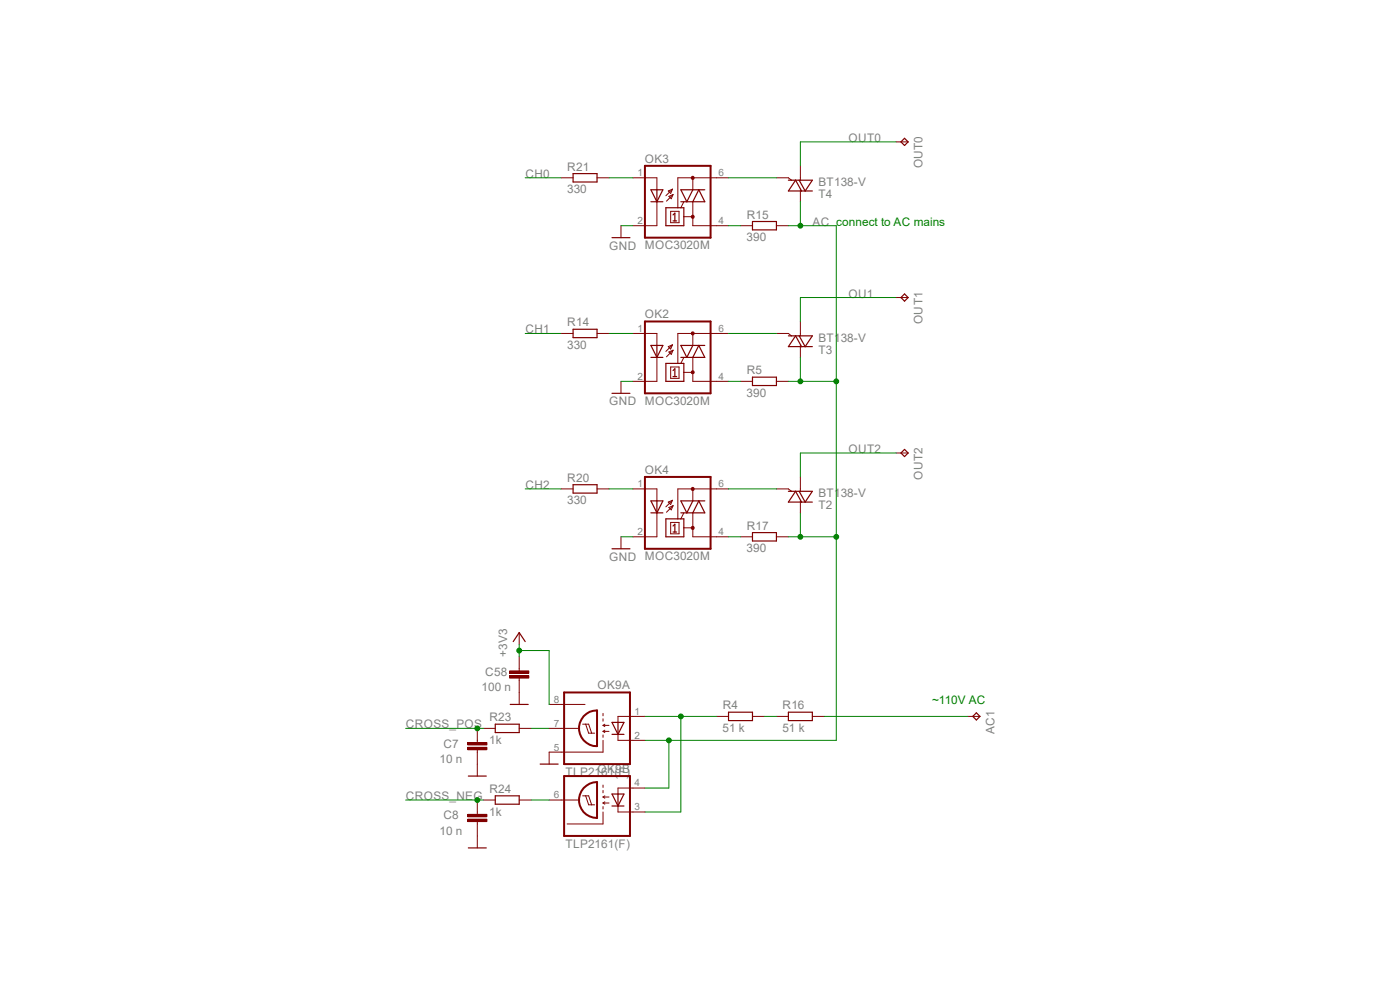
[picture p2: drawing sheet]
<svg xmlns="http://www.w3.org/2000/svg" width="297mm" height="210mm" viewBox="0 0 297 210" stroke-linecap="round" stroke-linejoin="round" font-family="sans-serif">
<path d="M138.1 106.3h2.5l-1.2 2.5zM138.1 108.8h2.5M139.4 106.3v2.5M141.3 110.1h3.8v3.8h-3.8zM142.8 112.9h.8M142.8 111.6l.4-.4v1.7M144.4 108.8h5.1l-1.2-2.5-1.3 2.5M147 106.3l-1.3 2.5-1.3-2.5h5.1M154.6 151.1h5v1.8h-5zM167.3 151.1h5v1.8h-5z" fill="none" stroke="#800000" stroke-width=".25"/>
<g fill="none" stroke="#800000" stroke-width=".21">
<path d="M136.8 103.7h2.6v2.6M139.4 108.8v5.1h-2.6M141.8 106.5l.9-.4-.4 .9zM141.9 107.7l.9-.4-.4 .9zM142.3 110.8h1.8v2.4h-1.8zM142.7 106.1l-1.4 1.4M142.8 107.3l-1.4 1.4M145.1 108.8l-.7 1.3M145.1 112h1.9M147 103.7v2.6M147 108.8v5.1h5M152 103.7h-8.2v6.4"/>
<path d="M152 152h2.6M159.6 152h2.6M164.7 152h2.6M172.3 152h2.6"/>
</g>
<path d="M136.8 101.2h13.9v15.2h-13.9z" fill="none" stroke="#800000" stroke-width=".42"/>
<path d="M146.7 103.5l.3-.1 .2 .1v.5h-.5z" fill-rule="evenodd" fill="#800000"/>
<path d="M146.7 103.5l.3-.1 .2 .1v.5h-.5z" fill="none" stroke="#800000" stroke-width=".21"/>
<path d="M146.7 111.8l.3-.2 .2 .2v.4h-.5z" fill-rule="evenodd" fill="#800000"/>
<g fill="none" stroke="#800000" stroke-width=".21">
<path d="M136.8 70.7h2.6v2.6M139.4 75.8v5.1h-2.6M141.8 73.5l.9-.3-.4 .8zM141.9 74.7l.9-.4-.4 .9zM142.3 77.9h1.8v2.4h-1.8zM142.7 73.2l-1.4 1.3M142.8 74.3l-1.4 1.4M145.1 75.8l-.7 1.3M145.1 79h1.9M147 70.7v2.6M147 75.8v5.1h5M152 70.7h-8.2v6.4"/>
<path d="M119 103.7h2.6M126.7 103.7h2.5M131.7 113.9v2.5M134.3 103.7h2.5M134.3 113.9h2.5M146.7 111.8l.3-.2 .2 .2v.4h-.5zM152 103.7h2.6M152 113.9h2.6M157.1 113.9h2.5M164.7 103.7h2.6l.6 .5M164.7 113.9h2.6M169.8 101.2v3"/>
<path d="M169.8 106.3v2.5"/>
</g>
<g fill="none" stroke="#800000" stroke-width=".25">
<path d="M138.1 73.3h2.5l-1.2 2.5zM138.1 75.8h2.5M139.4 73.3v2.5M141.3 77.1h3.8v3.8h-3.8zM142.8 79.9h.8M142.8 78.6l.4-.4v1.7M144.4 75.8h5.1l-1.2-2.5-1.3 2.5M147 73.3l-1.3 2.5-1.3-2.5h5.1M121.6 102.8h5.1v1.8h-5.1zM129.8 116.4h3.8M159.6 113h5.1v1.8h-5.1zM167.3 104.2h5l-1.5 2.3-1.3-2.3"/>
<path d="M170.1 106.5l-1.3-2.3-1.5 2.3h5"/>
</g>
<path d="M136.8 68.2h13.9v15.2h-13.9z" fill="none" stroke="#800000" stroke-width=".42"/>
<path d="M146.7 70.5h.5v.5l-.2 .1-.3-.1z" fill-rule="evenodd" fill="#800000"/>
<path d="M146.7 70.5h.5v.5l-.2 .1-.3-.1z" fill="none" stroke="#800000" stroke-width=".21"/>
<path d="M146.7 78.7h.5v.5h-.5z" fill-rule="evenodd" fill="#800000"/>
<g fill="none" stroke="#800000" stroke-width=".21">
<path d="M136.8 37.7h2.6v2.6M147 37.7v2.6M152 37.7h-8.2v6.4M139.4 42.8v5.1h-2.6M141.8 40.5l.9-.4-.4 .9zM141.9 41.7l.9-.4-.4 .9zM142.3 44.8h1.8v2.4h-1.8zM142.7 40.1l-1.4 1.4M142.8 41.3l-1.4 1.4M145.1 42.8l-.7 1.3M145.1 46h1.9M147 42.8v5.1h5"/>
<path d="M119 70.7h2.6M126.7 70.7h2.5M134.3 70.7h2.5M146.7 78.7h.5v.5h-.5zM152 70.7h2.6M164.7 70.7h2.6l.6 .5M169.8 68.2v3M169.8 73.3v2.5M131.7 80.9v2.5M134.3 80.9h2.5M152 80.9h2.6M157.1 80.9h2.5"/>
<path d="M164.7 80.9h2.6"/>
</g>
<g fill="none" stroke="#800000" stroke-width=".25">
<path d="M138.1 40.3h2.5l-1.2 2.5zM138.1 42.8h2.5M139.4 40.3v2.5M141.3 44.1h3.8v3.8h-3.8zM142.8 46.9h.8M142.8 45.6l.4-.4v1.7M144.4 42.8h5.1l-1.2-2.5-1.3 2.5M147 40.3l-1.3 2.5-1.3-2.5h5.1M121.6 69.8h5.1v1.8h-5.1zM167.3 71.2h5l-1.5 2.3-1.3-2.3M170.1 73.5l-1.3-2.3-1.5 2.3h5M129.8 83.4h3.8"/>
<path d="M159.6 80h5.1v1.8h-5.1z"/>
</g>
<path d="M136.8 35.2h13.9v15.2h-13.9z" fill="none" stroke="#800000" stroke-width=".42"/>
<path d="M146.7 37.5l.3-.1 .2 .1v.5h-.5z" fill-rule="evenodd" fill="#800000"/>
<path d="M146.7 37.5l.3-.1 .2 .1v.5h-.5z" fill="none" stroke="#800000" stroke-width=".21"/>
<path d="M146.7 45.8l.3-.2 .2 .2v.4h-.5z" fill-rule="evenodd" fill="#800000"/>
<g fill="none" stroke="#800000" stroke-width=".21">
<path d="M119 37.7h2.6M126.7 37.7h2.5M134.3 37.7h2.5M152 37.7h2.6M164.7 37.7h2.6l.6 .5M169.8 35.2v3M190.1 30.1h2.6M131.7 47.9v2.5M134.3 47.9h2.5M146.7 45.8l.3-.2 .2 .2v.4h-.5zM152 47.9h2.6M157.1 47.9h2.5"/>
<path d="M164.7 47.9h2.6M169.8 40.3v2.5M190.1 63.1h2.6M190.1 96.1h2.6M110.2 134.2v2.5M110.2 141.8v.5M110.2 143.8v.6M110.2 146.9v2.5M116.5 154.5h6.2M116.5 149.4h7.6M123.6 153.6h1.3l.6 1.9M124.2 153.6l.7 1.9h1.3"/>
<path d="M127.9 153.9h1.3M127.9 153.9l.4 .2M127.9 155.2h1.3M127.9 155.2l.4 .2M127.9 157.1v2.5h-11.4M127.9 151.3v.5M127.9 152.5v.5M127.9 155.9v.5M128.3 153.6l-.4 .3M128.3 154.9l-.4 .3M131.1 155.8v1.3h5.7M136.8 152h-5.7v1.2"/>
<path d="M205.4 152h2.5M116.5 169.7h6.2M123.6 168.8h1.3l.6 1.9M124.2 168.8l.7 1.9h1.3M127.9 166.5v.5M127.9 167.7v.5M127.9 171.1v.5M127.9 172.3v2.5h-7.6M127.9 169.1h1.3M127.9 169.1l.4 .2M127.9 170.3h1.3M127.9 170.3l.4 .3"/>
<path d="M128.3 168.8l-.4 .3M128.3 170.1l-.4 .2M131.1 171v1.3h5.7M136.8 167.2h-5.7v1.2"/>
</g>
<g fill="none" stroke="#800000" stroke-width=".25">
<path d="M121.6 36.8h5.1v1.8h-5.1zM167.3 38.2h5l-1.5 2.3-1.3-2.3M191.9 29.3l.8 .8-.8 .8-.8-.8zM129.8 50.4h3.8M159.6 47h5.1v1.8h-5.1zM170.1 40.5l-1.3-2.3-1.5 2.3h5M191.9 62.4l.8 .7-.8 .8-.8-.8zM191.9 95.3l.8 .8-.8 .8-.8-.8zM108.9 136.1l1.3-1.9 1.2 1.9M108.2 149.4h3.9M129.8 153.2h2.6l-1.3 2.6zM129.8 155.8h2.6"/>
<path d="M131.1 153.2v2.6M207.1 151.2l.8 .8-.8 .7-.7-.7zM129.8 168.4h2.6l-1.3 2.6zM129.8 171h2.6M131.1 168.4v2.6"/>
</g>
<path d="M119.7 146.9h13.9v15.2h-13.9zM123.8 151.9a3.6 3.6 0 0 1 2.9-1.2v7.6a3.8 3.8 0 0 1-3.5-2.3 3.8 3.8 0 0 1 .6-4.1zM119.7 164.6h13.9v12.7h-13.9zM123.8 167.2a3.8 3.8 0 0 1 2.9-1.3v7.6a3.8 3.8 0 0 1-3.5-2.2 3.8 3.8 0 0 1 .6-4.1z" fill="none" stroke="#800000" stroke-width=".42"/>
<path d="M108.1 143.3h4.1v.5h-4.1z" fill-rule="evenodd" fill="#800000"/>
<path d="M108.1 143.3h4.1v.5h-4.1z" fill="none" stroke="#800000" stroke-width=".21"/>
<path d="M108.1 142.3h4.1v.5h-4.1z" fill-rule="evenodd" fill="#800000"/>
<path d="M110.2 139.3v2.5M101.3 157.1v.4M101.3 159v.6M108.1 142.3h4.1v.5h-4.1zM110.2 144.4v2.5" fill="none" stroke="#800000" stroke-width=".21"/>
<path d="M99.2 158.5h4.1v.5h-4.1z" fill-rule="evenodd" fill="#800000"/>
<path d="M99.2 158.5h4.1v.5h-4.1z" fill="none" stroke="#800000" stroke-width=".21"/>
<path d="M99.2 157.5h4.1v.5h-4.1z" fill-rule="evenodd" fill="#800000"/>
<path d="M99.2 157.5h4.1v.5h-4.1zM101.3 154.5v2.6M101.3 159.6v2.5M101.3 172.3v.5M101.3 174.3v.5" fill="none" stroke="#800000" stroke-width=".21"/>
<path d="M99.2 173.8h4.1v.5h-4.1z" fill-rule="evenodd" fill="#800000"/>
<path d="M99.2 173.8h4.1v.5h-4.1z" fill="none" stroke="#800000" stroke-width=".21"/>
<path d="M99.2 172.8h4.1v.5h-4.1z" fill-rule="evenodd" fill="#800000"/>
<path d="M102.5 154.5h2.6M110.2 154.5h2.5M116.5 159.6v2.5M99.2 172.8h4.1v.5h-4.1zM101.3 162.1v2.5M101.3 169.7v2.6M101.3 174.8v5.1M102.5 169.7h2.6M110.2 169.7h2.5" fill="none" stroke="#800000" stroke-width=".21"/>
<path d="M105.1 153.6h5.1v1.8h-5.1zM99.4 164.6h3.8M99.4 179.9h3.8M105.1 168.8h5.1v1.8h-5.1zM114.6 162.1h3.8" fill="none" stroke="#800000" stroke-width=".25"/>
<path d="M131.7 47.9h2.6M131.7 80.9h2.6M190.1 96.1h-20.3v5.1M111.4 103.7h7.6M129.2 103.7h5.1M131.7 113.9h2.6M154.6 113.9h2.5M154.6 103.7h10.1M136.8 152h15.2M144.4 152v20.3h-7.6M162.2 152h2.5" fill="none" stroke="#008000" stroke-width=".21"/>
<circle cx="144.4" cy="152" r=".51" fill="#008000"/>
<g fill="none" stroke="#008000" stroke-width=".21">
<path d="M167.3 47.9h10.1v33M169.8 42.8v5.1M111.4 70.7h7.6M129.2 70.7h5.1M154.6 70.7h10.1M190.1 63.1h-20.3v5.1M154.6 80.9h2.5"/>
<circle cx="144.4" cy="152" r=".51"/>
</g>
<circle cx="169.8" cy="47.9" r=".51" fill="#008000"/>
<g fill="none" stroke="#008000" stroke-width=".21">
<path d="M169.8 75.8v5.1M167.3 80.9h10.1v33"/>
<circle cx="169.8" cy="47.9" r=".51"/>
</g>
<circle cx="169.8" cy="80.9" r=".51" fill="#008000"/>
<g fill="none" stroke="#008000" stroke-width=".21">
<path d="M167.3 113.9h10.1v43.2M169.8 108.8v5.1"/>
<circle cx="169.8" cy="80.9" r=".51"/>
</g>
<circle cx="169.8" cy="113.9" r=".51" fill="#008000"/>
<circle cx="169.8" cy="113.9" r=".51" fill="none" stroke="#008000" stroke-width=".21"/>
<circle cx="177.4" cy="113.9" r=".51" fill="#008000"/>
<circle cx="177.4" cy="113.9" r=".51" fill="none" stroke="#008000" stroke-width=".21"/>
<circle cx="177.4" cy="80.9" r=".51" fill="#008000"/>
<g fill="none" stroke="#008000" stroke-width=".21">
<path d="M136.8 157.1h40.6M141.9 157.1v10.1h-5.1"/>
<circle cx="177.4" cy="80.9" r=".51"/>
</g>
<circle cx="141.9" cy="157.1" r=".51" fill="#008000"/>
<g fill="none" stroke="#008000" stroke-width=".21">
<path d="M111.4 37.7h7.6M129.2 37.7h5.1M154.6 37.7h10.1M190.1 30.1h-20.3v5.1M154.6 47.9h2.5M110.2 136.7v2.6M110.2 138h6.3v11.4"/>
<circle cx="141.9" cy="157.1" r=".51"/>
</g>
<circle cx="110.1" cy="138" r=".51" fill="#008000"/>
<g fill="none" stroke="#008000" stroke-width=".21">
<path d="M86.1 154.5h16.4"/>
<circle cx="110.1" cy="138" r=".51"/>
</g>
<circle cx="101.3" cy="154.5" r=".51" fill="#008000"/>
<g fill="none" stroke="#008000" stroke-width=".21">
<path d="M86.1 169.7h16.4"/>
<circle cx="101.3" cy="154.5" r=".51"/>
</g>
<circle cx="101.3" cy="169.7" r=".51" fill="#008000"/>
<g fill="none" stroke="#008000" stroke-width=".21">
<path d="M112.7 154.5h3.8M174.9 152h30.5M112.7 169.7h3.8"/>
<circle cx="101.3" cy="169.7" r=".51"/>
</g>
<g font-size="2.5" fill="#808080">
<text x="136.8" y="34.6">OK3</text>
<text x="180" y="30.1">OUT0</text>
<text x="195.7" y="35.7" transform="rotate(-90 195.7 35.7)">OUT0</text>
<text x="111.5" y="37.7">CH0</text>
<text x="120.3" y="41">330</text>
<text x="120.4" y="36.2">R21</text>
<text x="173.7" y="39.5">BT138-V</text>
<text x="158.4" y="46.4">R15</text>
<text x="172.4" y="47.9">AC</text>
<text x="173.7" y="42">T4</text>
<text x="129.2" y="53">GND</text>
<text x="136.8" y="52.9">MOC3020M</text>
<text x="158.4" y="51.2">390</text>
<text x="180" y="63.1">OU1</text>
<text x="111.5" y="70.7">CH1</text>
<text x="120.4" y="69.2">R14</text>
<text x="136.8" y="67.6">OK2</text>
<text x="195.7" y="68.8" transform="rotate(-90 195.7 68.8)">OUT1</text>
<text x="120.3" y="74">330</text>
<text x="173.7" y="72.5">BT138-V</text>
<text x="173.7" y="75.1">T3</text>
<text x="158.4" y="79.4">R5</text>
<text x="129.2" y="86">GND</text>
<text x="136.8" y="85.9">MOC3020M</text>
<text x="158.4" y="84.2">390</text>
<text x="136.8" y="100.6">OK4</text>
<text x="180" y="96.1">OUT2</text>
<text x="195.7" y="101.7" transform="rotate(-90 195.7 101.7)">OUT2</text>
<text x="111.5" y="103.7">CH2</text>
<text x="120.3" y="107">330</text>
<text x="120.4" y="102.2">R20</text>
<text x="173.7" y="105.5">BT138-V</text>
<text x="158.4" y="112.4">R17</text>
<text x="173.7" y="108">T2</text>
<text x="129.2" y="119">GND</text>
<text x="136.8" y="118.9">MOC3020M</text>
<text x="158.4" y="117.2">390</text>
<text x="103" y="143.3">C58</text>
<text x="107.6" y="139.3" transform="rotate(-90 107.6 139.3)">+3V3</text>
<text x="102.2" y="146.6">100 n</text>
<text x="126.8" y="146.3">OK9A</text>
<text x="86.1" y="154.5">CROSS_POS</text>
<text x="103.8" y="153">R23</text>
<text x="153.3" y="155.3">51 k</text>
<text x="153.3" y="150.5">R4</text>
<text x="166" y="155.3">51 k</text>
<text x="166" y="150.5">R16</text>
<text x="210.9" y="155.7" transform="rotate(-90 210.9 155.7)">AC1</text>
<text x="93.3" y="161.8">10 n</text>
<text x="94.1" y="158.6">C7</text>
<text x="103.8" y="157.8">1k</text>
<text x="120" y="164.6">TLP2161(F)</text>
<text x="126.8" y="164">OK9B</text>
<text x="86.1" y="169.7">CROSS_NEG</text>
<text x="94.1" y="173.8">C8</text>
<text x="103.8" y="173">1k</text>
<text x="103.8" y="168.2">R24</text>
<text x="93.3" y="177.1">10 n</text>
<text x="120" y="179.9">TLP2161(F)</text>
</g>
<g font-size="2.5" fill="#008000">
<text x="177.4" y="47.9">connect to AC mains</text>
<text x="197.7" y="149.4">~110V AC</text>
</g>
<g font-size="2.1" fill="#808080">
<text x="135.3" y="37.4">1</text>
<text x="152.4" y="37.4">6</text>
<text x="135.3" y="47.5">2</text>
<text x="152.4" y="47.5">4</text>
<text x="135.3" y="70.4">1</text>
<text x="152.4" y="70.4">6</text>
<text x="135.3" y="80.5">2</text>
<text x="152.4" y="80.5">4</text>
<text x="135.3" y="103.4">1</text>
<text x="152.4" y="103.4">6</text>
<text x="135.3" y="113.5">2</text>
<text x="152.4" y="113.5">4</text>
<text x="117.5" y="149.1">8</text>
<text x="117.5" y="154.1">7</text>
<text x="134.6" y="151.6">1</text>
<text x="117.5" y="159.2">5</text>
<text x="134.6" y="156.7">2</text>
<text x="134.6" y="166.8">4</text>
<text x="117.5" y="169.4">6</text>
<text x="134.6" y="171.9">3</text>
</g>
</svg>
